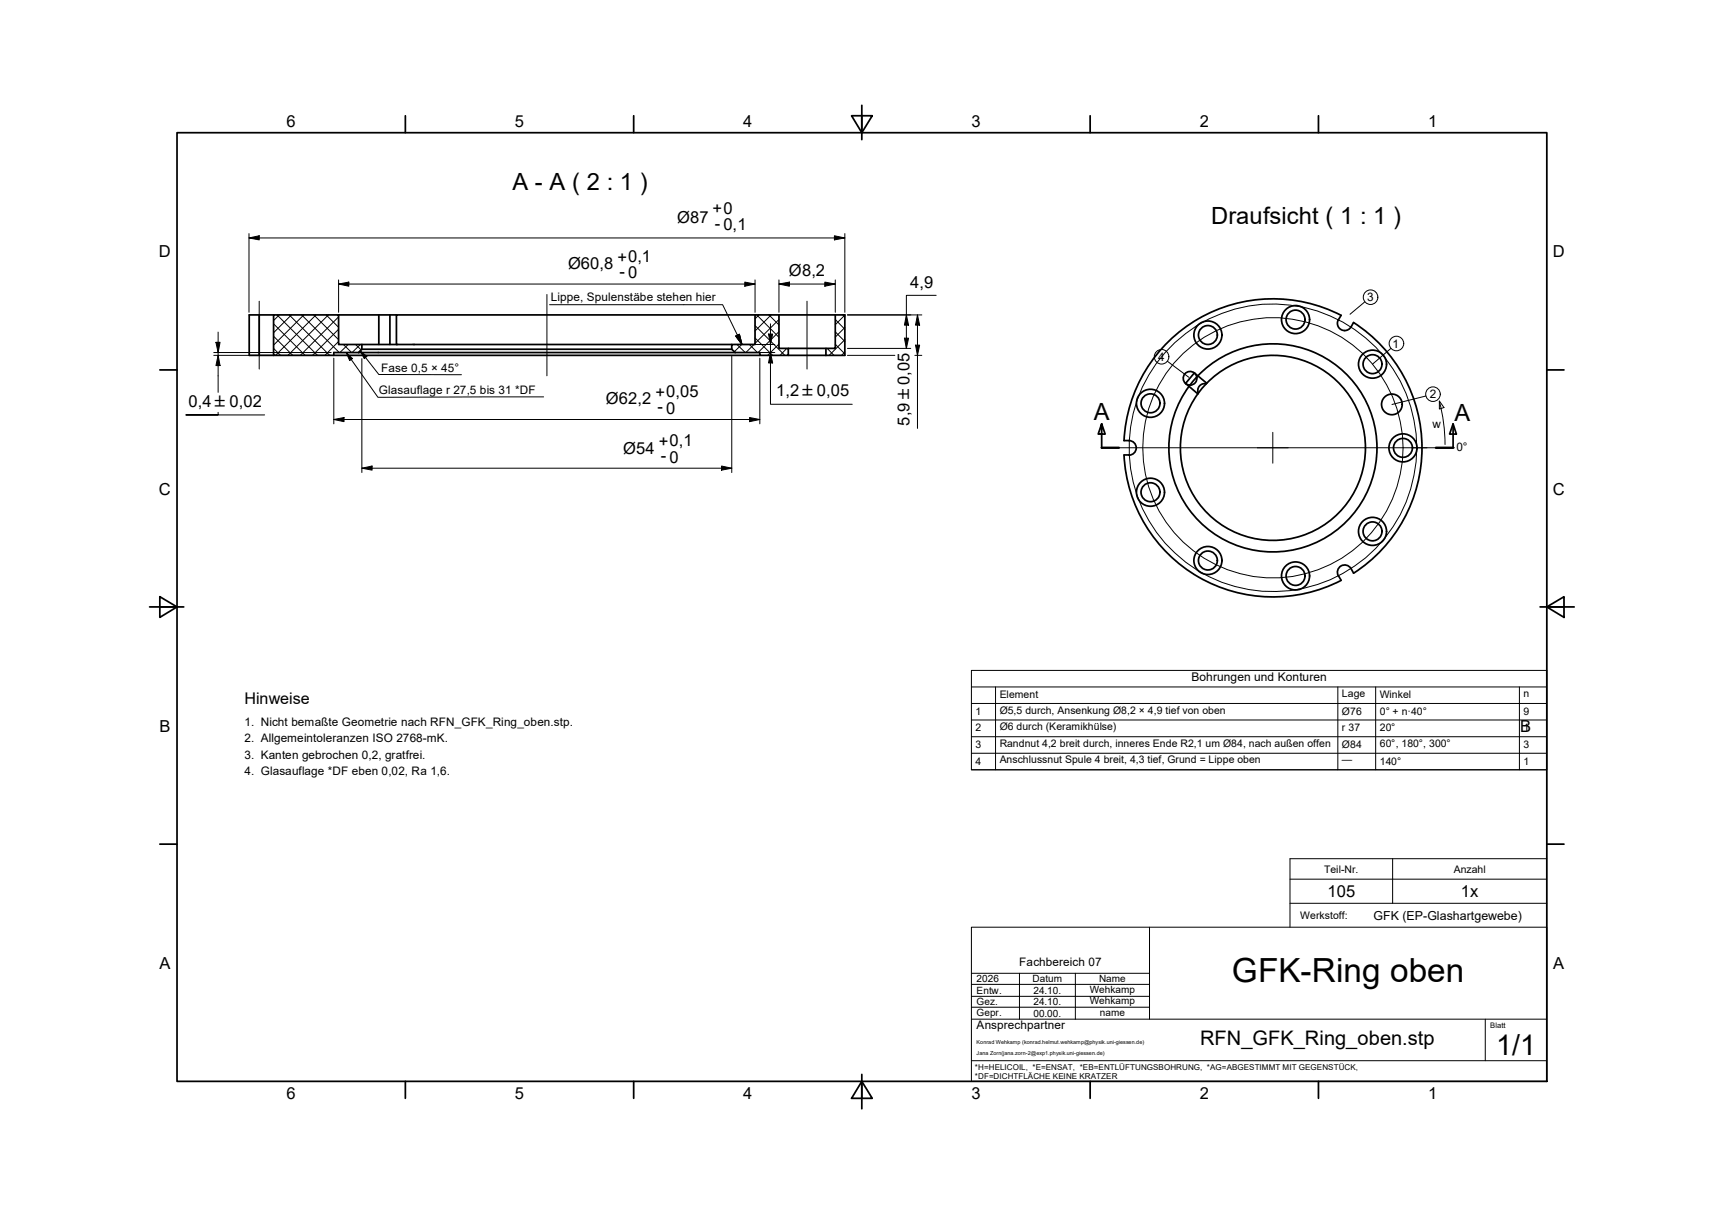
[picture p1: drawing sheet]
<svg xmlns="http://www.w3.org/2000/svg" width="503mm" height="355mm" viewBox="0 0 503 355" stroke-linecap="round" stroke-linejoin="round" font-family="sans-serif">
<!-- layer: BEMASSUNG -->
<g fill="#000">
<path d="M72.7 69.5l3-.6v1.2zM243.6 68.9l3.1 .6-3.1 .6zM63.1 100h1.2l-.6 3zM98.9 83l3-.6v1.2zM214.8 98.1l1.1-.5 .8 3zM217.5 82.4l3 .6-3 .6zM224.4 97.6h1.2l-.6 3zM227.5 83l3-.6v1.2zM240.9 82.4l3 .6-3 .6zM264.1 98.8h1.2l-.6 2.9zM264.7 92l.6 3h-1.2zM267.9 92l.6 3h-1.2z"/>
<path d="M63.7 103.8l.6 3h-1.2zM225 103l.6 3h-1.2zM267.3 100.8h1.2l-.6 3zM97.5 122.5l3-.6v1.2zM105.7 136.7l2.9-.6v1.2zM210.7 136.1l3 .6-3 .6zM218.9 121.9l3 .6-3 .6z"/>
</g>
<g fill="none" stroke="#000" stroke-width=".29">
<path d="M72.7 69.5l3-.6v1.2zM72.7 69.5h174M72.7 68.2v23M243.6 68.9l3.1 .6-3.1 .6zM246.7 68.2v23M63.1 100h1.2l-.6 3zM63.7 97v17.6M98.9 83l3-.6v1.2zM98.9 83h121.6M98.9 81.7v9.5M160.5 89h50.5l5.7 11.6-1.9-2.5 1.1-.5 .8 3M214.8 98.1l1.1-.5 .8 3z"/>
<path d="M217.5 82.4l3 .6-3 .6zM220.5 81.7v9.5M224.4 97.6h1.2l-.6 3zM225 94.6v23.5h23.9M227.5 83l3-.6v1.2zM227.5 83h16.4M227.5 81.7v9.5M240.9 82.4l3 .6-3 .6zM243.9 81.7v9.5M247.5 92h21.7M264.1 98.8h1.2l-.6 2.9zM264.7 92l.6 3h-1.2z"/>
<path d="M267.9 92l.6 3h-1.2zM267.9 92v33.1M273.4 86.3h-8.7v15.4M398.5 88.2l-4.3 3.6M62.4 103.8h34.3M62.4 103h34.3M63.7 103.8l.6 3h-1.2zM97.5 104.6v19.2M105.7 104.7v33.3M213.7 103.8v34.2M214.5 100.6h11.8M214.7 103h11.6"/>
<path d="M221.9 104.6v19.2M225 103l.6 3h-1.2zM247.5 103.8h13.8M247.5 101.7h18.4M267.1 103.8h2.1M267.3 100.8h1.2l-.6 3zM340.9 105.5l6.3 4.7M406.1 101.7l-5.3 4.6M416.4 115.7l-9.9 2.4M420.3 117.2l1.1 5.7 .6 6.9M420.3 117.1l1.3 1.9-1.3 .5zM63.7 120.4v.8h-9.4h23"/>
<path d="M97.5 122.5l3-.6v1.2zM97.5 122.5h124.4M105.7 136.7l2.9-.6v1.2zM105.7 136.7h108M210.7 136.1l3 .6-3 .6zM218.9 121.9l3 .6-3 .6z"/>
<circle cx="400.2" cy="86.8" r="2.13"/>
<circle cx="339.2" cy="104.2" r="2.13"/>
<circle cx="407.8" cy="100.3" r="2.13"/>
<circle cx="418.4" cy="115.1" r="2.13"/>
</g>
<!-- layer: MITTELLINIE -->
<g fill="none" stroke="#000" stroke-width=".29">
<path d="M75.7 88v19.8M159.7 86v23.7M235.6 88v19.8M326.7 130.8h98M371.7 126.3v9"/>
<circle cx="371.7" cy="130.8" r="42"/>
<circle cx="371.7" cy="130.8" r="38"/>
</g>
<!-- layer: RAHMEN -->
<g fill="none" stroke="#000" stroke-width=".51">
<path d="M51.7 38.8h400v277h-400zM118.4 33.8v5M185 33.8v5M248.7 33.8h6l-3 5zM251.7 30.8v10M318.3 33.8v5M385 33.8v5M46.7 108h5M451.7 108h5M43.7 177.2h10M46.7 174.3l5 2.9-5 3.1zM449.7 177.2h10"/>
<path d="M451.7 177.2l5-2.9v6zM46.7 246.5h5M451.7 246.5h5M118.4 315.8v5M185 315.8v5M251.7 315.8l3 5h-6zM251.7 313.8v10M318.3 315.8v5M385 315.8v5"/>
</g>
<!-- layer: SCHNITTLINIE -->
<path d="M321.7 130.8h5M419.3 130.8h5" fill="none" stroke="#000" stroke-width=".7"/>
<path d="M321.7 123.8l1 3h-2l1-3v7M424.3 123.8l1 3h-2zM424.3 123.8v7" fill="none" stroke="#000" stroke-width=".51"/>
<!-- layer: SCHRIFTFELD -->
<g fill="none" stroke="#000" stroke-width=".29">
<path d="M283.7 195.8h168v29h-168zM283.7 220h168M283.7 215.2h168M283.7 210.3h168M283.7 205.4h168M283.7 200.6h168M290.7 200.6v24.2M390.7 200.6v24.2M401.7 200.6v24.2M443.7 200.6v24.2M283.7 224.8h168M376.7 256.8h75"/>
<path d="M406.7 250.8v13M451.7 250.8h-75v20M283.7 270.8h168v45h-168zM335.7 270.8v26.8M376.7 263.8h75M283.7 297.6h168M283.7 284.2h52M283.7 294.2h52M283.7 291h52M283.7 287.5h52M297.7 284.2v13.4M314 284.2v13.4"/>
<path d="M433.7 297.6v12.2M283.7 309.8h168"/>
</g>
<!-- layer: SICHTKANTE -->
<g fill="none" stroke="#000" stroke-width=".51">
<path d="M75.7 92v11.8M79.9 92h-7.1v11.8h7.1M98.9 92h16.9M110.6 92v8.6M113.9 92v8.6M220.5 92h-104.7v8.6M227.5 92h19.2v11.8h-5.5M243.9 92v9.7h-13.7M391.6 92.1a2.76 2.76 0 0 0-.8 3.4 2.15 2.15 0 0 0 3.7 0l.8-1.3a43.5 43.5 0 0 1 0 73.2M391.6 92.1a43.5 43.5 0 0 0-63.4 36.6 2.96 2.96 0 0 1 3.3 1 2.13 2.13 0 0 1-1.8 3.2M97.5 103.8h124.4M104.7 103h110"/>
<path d="M105.7 100.6h108M105.7 102v-1.4h-6.8v-8.6h-19v11.8h17.6v-.8h7.2M213.7 102h-108l-1 1M213.7 102v-1.4h6.8v-8.6h7v9.7h2.7v2.1h-8.3v-.8h-7.2M213.7 102l1 1M230.2 103.8h11M241.2 101.7v2.1M349.5 110.1l-2.1 2.4M349.5 110.1a30.4 30.4 0 0 1 50.9 10.8 30.4 30.4 0 0 1-33.5 39.9 30.4 30.4 0 0 1-19.5-48.3M349.5 110.1a2 2 0 0 0-2.2-1.6 2 2 0 0 0-1.8 2.1 2 2 0 0 0 1.9 1.9M349.5 110.1a2 2 0 0 1-2.1 2.4M352.2 112.1a2 2 0 0 0-2.3 2.7"/>
<path d="M352.4 111.9l-3.7-3-2.5 3.1 3.6 3M329.7 132.9h-1.5a43.5 43.5 0 0 0 63.4 36.6M390.8 168.2l.8 1.2M395.2 167.3a2.97 2.97 0 0 0-2.5-2.3 2.13 2.13 0 0 0-1.9 3.2"/>
<circle cx="352.7" cy="97.8" r="4.1"/>
<circle cx="352.7" cy="97.8" r="2.76"/>
<circle cx="378.3" cy="93.3" r="4.1"/>
<circle cx="378.3" cy="93.3" r="2.76"/>
<circle cx="335.9" cy="117.8" r="4.1"/>
<circle cx="335.9" cy="117.8" r="2.76"/>
<circle cx="400.8" cy="106.4" r="4.1"/>
<circle cx="400.8" cy="106.4" r="2.76"/>
<circle cx="406.4" cy="118.1" r="3"/>
<circle cx="371.7" cy="130.8" r="27"/>
<circle cx="409.7" cy="130.8" r="4.1"/>
<circle cx="409.7" cy="130.8" r="2.76"/>
<circle cx="335.9" cy="143.8" r="4.1"/>
<circle cx="335.9" cy="143.8" r="2.76"/>
<circle cx="400.8" cy="155.2" r="4.1"/>
<circle cx="400.8" cy="155.2" r="2.76"/>
<circle cx="352.7" cy="163.7" r="4.1"/>
<circle cx="352.7" cy="163.7" r="2.76"/>
<circle cx="378.3" cy="168.2" r="4.1"/>
<circle cx="378.3" cy="168.2" r="2.76"/>
</g>
<!-- layer: SCHRAFFUR -->
<g fill="none" stroke="#000" stroke-width=".29">
<path d="M79.9 94.6l9.2 9.2M79.9 98.2l5.6 5.6M80.9 92l11.8 11.8M81.5 92l-1.6 1.6M84.5 92l11.8 11.8M85.1 92l-5.2 5.2M88.1 92l11 11M88.7 92l-8.8 8.8M91.6 92l7.3 7.2M92.3 92l-11.8 11.8M95.2 92l3.7 3.6M95.9 92l-11.8 11.8"/>
<path d="M98.9 92h.1M98.9 99.7l-4 4.1M98.9 96.2l-7.7 7.6M98.9 92.5l-11.2 11.3M220.5 95.1l8.7 8.7M220.5 98.7l5.1 5.1M221 92l6.5 6.5M221.6 92l-1.1 1.1M224.5 92l3 2.9M225.2 92l-4.7 4.7M227.5 96.9l-6.1 6.1M227.5 93.3l-7 7"/>
<path d="M243.9 93.3l2.8 2.9M243.9 96.9l2.8 2.8M246.1 92l.6 .5M246.7 99.2l-4.6 4.6M246.7 95.7l-2.8 2.7M246.7 92l-2.8 2.8M79.9 101.7l2 2.1M100.3 100.6l2.4 2.4M101.7 100.6l-2.4 2.4M103.8 100.6l1.7 1.6M105.2 100.6l-2.4 2.4M215.2 100.6l2.4 2.4"/>
<path d="M216.6 100.6l-2.2 2.1M218.8 100.6l2.4 2.4M220.2 100.6l-2.4 2.4M221.9 103.7l.1 .1M227.5 100.5l-3.3 3.3M229.7 101.7l-1.9 2.1M241.6 101.7l1.9 2.1M243.9 100.5l2.8 2.8M246.7 102.8l-1 1"/>
</g>
<!-- layer: Symbol (ANSI) -->
<path d="M101.1 103l1.8 1.7-.8 .6zM101.1 103l9.3 13 48.3-.1M105.2 102.4l1.9 1.7-.7 .6zM105.2 102.4l5.4 7h24.1" fill="none" stroke="#000" stroke-width=".29"/>
<path d="M101.1 103l1.8 1.7-.8 .6zM105.2 102.4l1.9 1.7-.7 .6z" fill="#000"/>
<text font-size="9.7" x="359.7" y="286.8">GFK-Ring oben</text>
<text font-size="8.3" x="436.9" y="308">1/1</text>
<g font-size="6.9">
<text x="149.6" y="55.4">A - A ( 2 : 1 )</text>
<text x="353.6" y="65.4">Draufsicht ( 1 : 1 )</text>
<text x="319.4" y="122.6">A</text>
<text x="424.8" y="123.1">A</text>
</g>
<text font-size="5.8" x="350.5" y="305.3">RFN_GFK_Ring_oben.stp</text>
<g font-size="4.8">
<text x="83.6" y="37">6</text>
<text x="150.3" y="37">5</text>
<text x="217" y="37">4</text>
<text x="283.7" y="37">3</text>
<text x="350.3" y="37">2</text>
<text x="417" y="37">1</text>
<text x="197.7" y="65.1">Ø87</text>
<text x="208.1" y="62.4">+0</text>
<text x="208.7" y="67">- 0,1</text>
<text x="46.4" y="75.1">D</text>
<text x="180.3" y="76.8">+0,1</text>
<text x="453.4" y="75.1">D</text>
<text x="165.9" y="78.6">Ø60,8</text>
<text x="180.9" y="80.9">- 0</text>
<text x="230.4" y="80.7">Ø8,2</text>
<text x="265.8" y="84">4,9</text>
<text x="55.1" y="118.9">0,4 ±0,02</text>
<text x="176.9" y="118.1">Ø62,2</text>
<text x="191.4" y="116.4">+0,05</text>
<text x="226.6" y="115.8">1,2 ±0,05</text>
<text x="192" y="120.4">- 0</text>
<text x="265.6" y="124.4" transform="rotate(-90 265.6 124.4)">5,9 ±0,05</text>
<text x="192.4" y="130.6">+0,1</text>
<text x="182" y="132.7">Ø54</text>
<text x="193" y="134.6">- 0</text>
<text x="46.4" y="144.4">C</text>
<text x="453.4" y="144.4">C</text>
<text x="46.5" y="213.6">B</text>
<text x="443.9" y="213.6">B</text>
<text x="387.6" y="262">105</text>
<text x="426.6" y="262">1x</text>
<text x="46.5" y="282.9">A</text>
<text x="453.5" y="282.9">A</text>
<text x="83.6" y="321">6</text>
<text x="150.3" y="321">5</text>
<text x="217" y="321">4</text>
<text x="283.7" y="321">3</text>
<text x="350.3" y="321">2</text>
<text x="417" y="321">1</text>
</g>
<text font-size="4.7" x="71.4" y="205.6">Hinweise</text>
<text font-size="3.6" x="401.1" y="268.8">GFK (EP-Glashartgewebe)</text>
<text font-size="3.5" x="347.9" y="198.9">Bohrungen und Konturen</text>
<g font-size="3.4">
<text x="160.8" y="88">Lippe, Spulenstäbe stehen hier</text>
<text x="399.2" y="87.8">3</text>
<text x="406.7" y="101.6">1</text>
<text x="338.2" y="105.3">4</text>
<text x="111.3" y="108.6">Fase 0,5 × 45°</text>
<text x="110.6" y="115">Glasauflage r 27,5 bis 31 *DF</text>
<text x="417.5" y="116.2">2</text>
<text x="418.3" y="125.1">w</text>
<text x="425.3" y="131.8">0°</text>
<text x="71.4" y="212">1. Nicht bemaßte Geometrie nach RFN_GFK_Ring_oben.stp.</text>
<text x="71.4" y="216.8">2. Allgemeintoleranzen ISO 2768-mK.</text>
<text x="71.4" y="221.6">3. Kanten gebrochen 0,2, gratfrei.</text>
<text x="71.4" y="226.3">4. Glasauflage *DF eben 0,02, Ra 1,6.</text>
<text x="297.6" y="282">Fachbereich 07</text>
<text x="285.2" y="300.4">Ansprechpartner</text>
</g>
<g font-size="3">
<text x="291.9" y="203.9">Element</text>
<text x="391.9" y="203.6">Lage</text>
<text x="402.9" y="203.9">Winkel</text>
<text x="444.9" y="203.6">n</text>
<text x="284.9" y="208.7">1</text>
<text x="291.9" y="208.5">Ø5,5 durch, Ansenkung Ø8,2 × 4,9 tief von oben</text>
<text x="391.9" y="208.7">Ø76</text>
<text x="402.9" y="208.7">0° + n·40°</text>
<text x="444.9" y="208.7">9</text>
<text x="284.9" y="213.6">2</text>
<text x="291.9" y="213.3">Ø6 durch (Keramikhülse)</text>
<text x="391.9" y="213.6">r 37</text>
<text x="402.9" y="213.6">20°</text>
<text x="444.9" y="213.6">1</text>
<text x="284.9" y="218.4">3</text>
<text x="291.9" y="218.3">Randnut 4,2 breit durch, inneres Ende R2,1 um Ø84, nach außen offen</text>
<text x="391.9" y="218.5">Ø84</text>
<text x="402.9" y="218.3">60°, 180°, 300°</text>
<text x="444.9" y="218.4">3</text>
<text x="284.9" y="223.3">4</text>
<text x="291.9" y="223">Anschlussnut Spule 4 breit, 4,3 tief, Grund = Lippe oben</text>
<text x="391.9" y="223">—</text>
<text x="402.9" y="223.3">140°</text>
<text x="444.9" y="223.3">1</text>
<text x="386.7" y="254.8">Teil-Nr.</text>
<text x="424.5" y="254.8">Anzahl</text>
<text x="379.7" y="268.4">Werkstoff:</text>
</g>
<g font-size="2.9">
<text x="285.2" y="286.9">2026</text>
<text x="301.5" y="286.9">Datum</text>
<text x="320.9" y="286.9">Name</text>
<text x="285.2" y="293.6">Gez.</text>
<text x="285.2" y="290.3">Entw.</text>
<text x="301.8" y="293.6">24.10.</text>
<text x="301.8" y="290.3">24.10.</text>
<text x="318.2" y="293.3">Wehkamp</text>
<text x="318.2" y="290">Wehkamp</text>
<text x="285.2" y="296.7">Gepr.</text>
<text x="301.8" y="296.9">00.00.</text>
<text x="321.2" y="296.7">name</text>
</g>
<g font-size="2.3">
<text x="284.7" y="312.4">*H=HELICOIL, *E=ENSAT, *EB=ENTLÜFTUNGSBOHRUNG, *AG=ABGESTIMMT MIT GEGENSTÜCK,</text>
<text x="284.7" y="315.2">*DF=DICHTFLÄCHE KEINE KRATZER</text>
</g>
<text font-size="2.2" x="435.2" y="300.2">Blatt</text>
<g font-size="1.6">
<text x="285.2" y="305">Konrad Wehkamp (konrad.helmut.wehkamp@physik.uni-giessen.de)</text>
<text x="285.2" y="308">Jana Zorn(jana.zorn-2@exp1.physik.uni-giessen.de)</text>
</g>
</svg>
